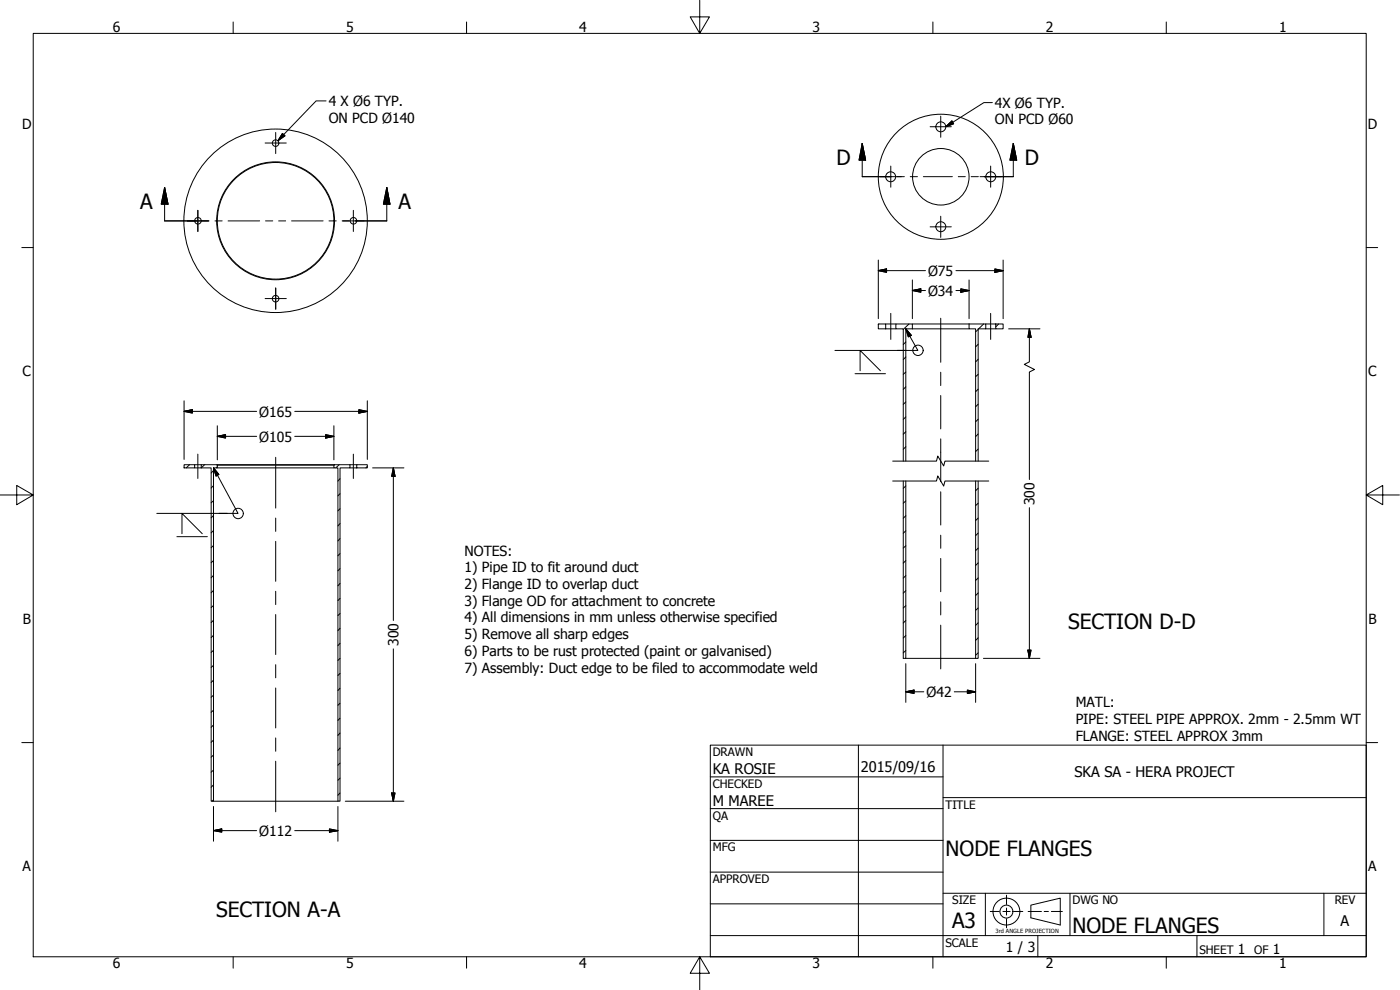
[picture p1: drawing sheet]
<svg xmlns="http://www.w3.org/2000/svg" width="420mm" height="297mm" viewBox="0 0 420 297" stroke-linecap="round" stroke-linejoin="round" font-family="sans-serif">
<!-- layer: Visible (ANSI) -->
<g fill="none" stroke="#000" stroke-width=".3">
<path d="M263.6 97.2h2.2v1.5h-2.2zM265.8 98.7h3.1M265.8 97.2h3.1M273.8 98.7v-1.5h-4.9v1.5h2.2v39.7M273.8 97.2h17M290.8 97.2v1.5h2v39.7M290.8 97.2h5v1.5h-2.2v39.7M290.8 98.7h-19v39.7M295.8 98.7h3M295.8 97.2h3M298.8 97.2h2.3v1.5h-2.3zM55.2 139.4h3.2v1h-3.2z"/>
<path d="M58.4 139.4h2M60.4 139.4l4.8 .2v.8h-1.1v100h-.7v-100h-3zM65.1 139.4h35.3M65.2 139.6h35M100.2 139.6l4.8-.2v1h-3v100h-.6v-100h-1.2zM105 139.4h2.1M107.1 139.4h3.1v1h-3.1zM58.4 140.4h2M65.2 140.4h35M105 140.4h2.1M271.1 144.3v53.2h.7v-53.2M292.8 144.3v53.2"/>
<path d="M293.6 144.3v53.2h-.8M271.8 197.5h21M64.1 240.4h37.3"/>
<circle cx="282.4" cy="38.1" r="1.49"/>
<circle cx="82.7" cy="42.9" r=".98"/>
<circle cx="267.3" cy="53" r="1.49"/>
<circle cx="282.4" cy="53" r="18.8"/>
<circle cx="282.4" cy="53" r="8.5"/>
<circle cx="297.3" cy="53" r="1.49"/>
<circle cx="59.4" cy="66.2" r=".98"/>
<circle cx="82.7" cy="66.2" r="17.5"/>
<circle cx="82.7" cy="66.2" r="17.7"/>
<circle cx="82.7" cy="66.2" r="27.5"/>
<circle cx="106.1" cy="66.2" r=".98"/>
<circle cx="282.4" cy="68" r="1.49"/>
<circle cx="82.7" cy="89.6" r=".98"/>
</g>
<!-- layer: Break Line (ANSI) -->
<path d="M267.9 138.4h13.2l.3-1.6 1.8 3 .4-1.4h13.1M267.9 144.3h13.2l.3-1.5 1.8 3 .4-1.5h13.1" fill="none" stroke="#000" stroke-width=".3"/>
<!-- layer: Section Line (ANSI) -->
<g fill="none" stroke="#000" stroke-width=".3">
<path d="M49.4 56.2l1 5.1h-2zM49.4 56.2v10.1h9.5M116.1 56.2l.9 5.1h-1.9zM116.1 56.2v10.1h-9.5M258.8 43l1 5.1h-2zM258.8 43v10h8.7M269.2 53h2.2M273.2 53h2.1M277.1 53h8.7M287.6 53h2.1M291.5 53h2.1M304.1 43l1 5.1h-2z"/>
<path d="M304.1 43v10h-8.7M60.6 66.3h2.1M64.5 66.3h2.2M68.5 66.3h9.4M79.7 66.3h2.2M83.6 66.3h2.1M87.5 66.3h9.5M98.7 66.3h2.2M102.7 66.3h2.1"/>
</g>
<path d="M258.8 43l1 5.1zM258.8 43l1 5.1h-2zM304.1 43l1 5.1zM304.1 43l1 5.1h-2zM49.4 56.2l1 5.1zM49.4 56.2l1 5.1h-2zM116.1 56.2l.9 5.1zM116.1 56.2l.9 5.1h-1.9z" fill="#000" stroke="#000" stroke-width=".3"/>
<!-- layer: Border (ANSI) -->
<g fill="none" stroke="#000" stroke-width=".3">
<path d="M10 10h400v277.1h-400zM70 6.6v3.4M140 6.6v3.4M210 0v10l-2.9-4.9h5.8l-2.9 4.9M280 6.6v3.4M350 6.6v3.4M6.5 74.3h3.5M410 74.3h3.4M0 148.5h10l-5-2.8v5.7l5-2.9M410 148.5l5 2.9v-5.7l-5 2.8h10M6.5 222.8h3.5M410 222.8h3.4"/>
<path d="M70 287.1v3.4M140 287.1v3.4M210 287.1l2.9 4.9h-5.8l2.9-4.9v9.9M280 287.1v3.4M350 287.1v3.4"/>
</g>
<!-- layer: Title (ANSI) -->
<g fill="none" stroke="#000" stroke-width=".3">
<path d="M213.2 223.6h196.8v63.5h-196.8zM213.2 233.1h69.8M257.6 223.6v63.5M283 239.3h127M283 223.6v63.5M213.2 242.6h69.8M213.2 252.1h69.8M213.2 261.7h69.8M213.2 271.2h69.8M283 268h127M295.7 268v12.7M321.1 268v12.7"/>
<path d="M397.3 268v12.7M213.2 280.7h196.8M311.5 280.7v6.4M359.2 280.7v6.4"/>
</g>
<!-- layer: Hatch (ANSI) -->
<g fill="none" stroke="#000" stroke-width=".3">
<path d="M263.8 97.2l-.2 .2M272.8 97.2l-1.7 1.7M293.6 98.9l-.8 .7M295.2 97.2l-1.5 1.5M299.7 97.2l-.9 .9M271.8 102.6l-.7 .8M271.8 107.1l-.7 .8M271.8 111.6l-.7 .7M271.8 116.1l-.7 .7M293.6 103.3l-.8 .8M293.6 107.8l-.8 .8M293.6 116.8l-.8 .7"/>
<path d="M293.6 112.3l-.8 .7M56.9 139.4l-1 1M61.4 139.4l-1 1M101.8 139.4l-1 1M110.2 139.9l-.4 .5M271.8 125.1l-.7 .7M271.8 120.6l-.7 .7M271.8 129.5l-.7 .8M271.8 134l-.7 .8M293.6 134.7l-.8 .8M293.6 130.2l-.8 .8M293.6 125.8l-.8 .7"/>
<path d="M293.6 121.3l-.8 .7M64.1 159.2l-.7 .7M64.1 154.7l-.7 .7M64.1 150.2l-.7 .7M64.1 145.7l-.7 .7M64.1 141.2l-.7 .7M65.2 140.1l-.3 .3M102 152.6l-.6 .7M102 148.1l-.6 .7M102 157.1l-.6 .7M102 143.6l-.6 .7M271.8 145.8l-.7 .7"/>
<path d="M271.8 150.3l-.7 .7M271.8 159.2l-.7 .8M271.8 154.7l-.7 .8M293.6 159.9l-.8 .8M293.6 155.4l-.8 .8M293.6 151l-.8 .7M293.6 146.5l-.8 .7M64.1 177.2l-.7 .6M64.1 172.6l-.7 .7M64.1 168.2l-.7 .6M64.1 163.7l-.7 .6M102 179.6l-.6 .6"/>
<path d="M102 166.1l-.6 .6M102 175.1l-.6 .7M102 170.6l-.6 .6M102 161.6l-.6 .7M271.8 177.2l-.7 .8M271.8 168.2l-.7 .8M271.8 172.7l-.7 .8M271.8 163.8l-.7 .7M293.6 177.9l-.8 .8M293.6 173.4l-.8 .8M293.6 168.9l-.8 .8M293.6 164.5l-.8 .7"/>
<path d="M64.1 199.6l-.7 .7M64.1 195.1l-.7 .7M64.1 190.6l-.7 .7M64.1 186.1l-.7 .7M64.1 181.7l-.7 .6M102 197.5l-.6 .7M102 184.1l-.6 .6M102 193l-.6 .7M102 188.5l-.6 .7M271.8 190.7l-.7 .7M271.8 186.2l-.7 .7M271.8 195.2l-.7 .7"/>
<path d="M271.8 181.7l-.7 .7M293.6 195.9l-.8 .7M293.6 191.4l-.8 .7M293.6 186.9l-.8 .7M293.6 182.4l-.8 .7M64.1 217.5l-.7 .7M64.1 213.1l-.7 .6M64.1 208.6l-.7 .6M64.1 204.1l-.7 .7M102 219.9l-.6 .7M102 215.5l-.6 .6M102 211l-.6 .6"/>
<path d="M102 206.5l-.6 .7M102 202l-.6 .7M64.1 235.5l-.7 .7M64.1 231.1l-.7 .6M64.1 226.6l-.7 .6M64.1 222l-.7 .7M102 237.9l-.6 .7M102 233.5l-.6 .6M102 229l-.6 .6M102 224.5l-.6 .7M64.1 240l-.5 .4"/>
</g>
<!-- layer: Sketch Geometry (ANSI) -->
<g fill="none" stroke="#000" stroke-width=".3">
<path d="M297.2 273.5h2.7M301 273.5h2.1M302.1 268.6v2.8M302.1 272.5v2.1M302.1 275.6v2.8M304.2 273.5h2.8M308.5 273.5h4M309.4 271.6l8.8-2.1v8l-8.8-2.1zM313.4 273.5h1.2M315.5 273.5h3.3"/>
<circle cx="302" cy="273.5" r="4"/>
<circle cx="302" cy="273.5" r="1.94"/>
</g>
<!-- layer: Centerline (ANSI) -->
<g fill="none" stroke="#000" stroke-width=".3">
<path d="M267.3 94v7.8M282.3 95.5v13.2M297.3 94v7.8M282.3 111.7v4M282.3 118.7v10M59.4 136.3v7.3M82.7 137.2v15.2M106 136.3v7.3M282.3 131.7v12.8M82.7 155.4v4M282.3 147.6v9.9M82.7 162.4v12"/>
<path d="M82.7 177.4v4M282.3 160.6v3.9M282.3 167.6v9.9M82.7 184.4v12M82.7 199.4v4M282.3 180.6v3.9M282.3 187.6v13.1M82.7 206.4v12M82.7 221.4v4M82.7 228.4v15.2"/>
</g>
<!-- layer: Center Mark (ANSI) -->
<g fill="none" stroke="#000" stroke-width=".3">
<path d="M82.7 39.7v6.4M279.1 38h6.4M282.3 34.8v6.4M79.6 42.9h6.3M264.2 53h6.3M267.3 49.8v6.4M294.1 53h6.4M297.3 49.8v6.4M56.2 66.3h6.3M59.4 63.1v6.4M102.9 66.3h6.3M106 63.1v6.4"/>
<path d="M279.1 68.1h6.4M282.3 64.9v6.3M79.6 89.6h6.3M82.7 86.4v6.4"/>
</g>
<!-- layer: Dimension (ANSI) -->
<g fill="none" stroke="#000" stroke-width=".3">
<path d="M97.9 30.3h-3l-11.5 11.9M84.8 40.1l.7 .7-2.1 1.4zM263.6 78v17.6M301.1 78v17.6M263.6 81.2l2.5-.5v1zM263.6 81.2h14.1M273.8 87.2l2.6-.5v1zM273.8 87.2h3.9M273.8 84v11.6M286.9 87.2h3.9M286.9 81.2h14.2M288.4 86.7l2.4 .5-2.4 .5z"/>
<path d="M290.8 84v11.6M298.6 80.7l2.5 .5-2.5 .5zM302.7 98.7h9.4M308.9 98.7l.5 2.5h-.9zM308.9 98.7v9.9l-1.5 .7 3.1 1.6-1.6 .7v32.3M55.2 123.4l2.5-.5v1zM55.2 123.4h21.8M55.2 120.3v17.5M65.2 130.9l2.5-.5v1zM65.2 130.9h11.8M65.2 127.7v10.3M88.5 130.9h11.7"/>
<path d="M88.5 123.4h21.7M97.7 130.4l2.5 .5-2.5 .5zM100.2 127.7v10.3M107.7 122.9l2.5 .5-2.5 .5zM110.2 120.3v17.5M111.8 140.4h9.4M118 140.4l.6 2.5h-1.1zM118 140.4v45.8M308.9 152.3v45.2M118 194.7v45.7M271.8 199.1v11.6M292.8 199.1v11.6"/>
<path d="M295.1 197.5h17M308.5 195.1h.9l-.5 2.4zM271.8 207.6l2.5-.5v1zM271.8 207.6h5.4M286.4 207.6h6.4M290.3 207.1l2.5 .5-2.5 .5zM117.5 237.9h1.1l-.6 2.5zM64.1 249.2l2.4-.5v1zM64.1 249.2h12.9M64.1 242v10.4M88.5 249.2h12.9M98.9 248.7l2.5 .5-2.5 .5z"/>
<path d="M101.4 242v10.4M103.6 240.4h17.6"/>
</g>
<g fill="#000" stroke="#000" stroke-width=".3">
<path d="M84.8 40.1l-1.4 2.1zM84.8 40.1l.7 .7-2.1 1.4zM263.6 81.2l2.5-.5zM263.6 81.2l2.5-.5v1zM273.8 87.2l2.6-.5zM273.8 87.2l2.6-.5v1zM288.4 87.7l2.4-.5zM288.4 86.7l2.4 .5-2.4 .5zM298.6 81.7l2.5-.5zM298.6 80.7l2.5 .5-2.5 .5zM308.9 98.7l.5 2.5zM308.9 98.7l.5 2.5h-.9z"/>
<path d="M55.2 123.4l2.5-.5zM55.2 123.4l2.5-.5v1zM65.2 130.9l2.5-.5zM65.2 130.9l2.5-.5v1zM97.7 131.4l2.5-.5zM97.7 130.4l2.5 .5-2.5 .5zM107.7 123.9l2.5-.5zM107.7 122.9l2.5 .5-2.5 .5zM118 140.4l.6 2.5zM118 140.4l.6 2.5h-1.1zM308.5 195.1l.4 2.4zM308.5 195.1h.9l-.5 2.4z"/>
<path d="M271.8 207.6l2.5-.5zM271.8 207.6l2.5-.5v1zM290.3 208.1l2.5-.5zM290.3 207.1l2.5 .5-2.5 .5zM117.5 237.9l.5 2.5zM117.5 237.9h1.1l-.6 2.5zM64.1 249.2l2.4-.5zM64.1 249.2l2.4-.5v1zM98.9 249.7l2.5-.5zM98.9 248.7l2.5 .5-2.5 .5z"/>
</g>
<!-- layer: Symbol (ANSI) -->
<g fill="none" stroke="#000" stroke-width=".3">
<path d="M283.9 38l1.8-1.7 .5 .8-2.1 .9M297.8 30.8h-2.5l-11.3 7.2M271.8 98.7l1.7 1.9-.9 .5zM271.8 98.7l3.7 6.4h-6.3M250.6 105.1h21.1M256.6 112.1h9.1M258.1 111.2v-6.1l6.1 6.1M47.1 154h21.1M64.1 140.4l1.6 2-.9 .5zM64.1 140.4l7.3 13.6h-5.7M53.1 161h9.1M54.6 160.1v-6.1l6.1 6.1"/>
<circle cx="275.5" cy="105.1" r="1.56"/>
<circle cx="71.5" cy="154.1" r="1.56"/>
</g>
<path d="M283.8 38l1.9-1.7zM283.8 38l1.9-1.7 .5 .8zM271.8 98.7l1.7 1.9zM271.8 98.7l1.7 1.9-.9 .5zM64.1 140.4l1.6 2zM64.1 140.4l1.6 2-.9 .5z" fill="#000" stroke="#000" stroke-width=".3"/>
<g font-size="6.3">
<text x="251" y="49.5">D</text>
<text x="307.6" y="49.5">D</text>
<text x="42" y="62.8">A</text>
<text x="119.6" y="62.8">A</text>
<text x="320.5" y="188.7">SECTION D-D</text>
<text x="283.8" y="257">NODE FLANGES</text>
<text x="64.8" y="275.1">SECTION A-A</text>
<text x="285.8" y="278.6">A3</text>
<text x="321.9" y="279.8">NODE FLANGES</text>
</g>
<g font-size="4.4">
<text x="213.9" y="232.2">KA ROSIE</text>
<text x="258.4" y="231.6">2015/09/16</text>
<text x="322.5" y="233">SKA SA - HERA PROJECT</text>
<text x="213.9" y="241.9">M MAREE</text>
<text x="402.3" y="277.9">A</text>
</g>
<g font-size="4.2">
<text x="33.8" y="9.6">6</text>
<text x="103.9" y="9.6">5</text>
<text x="173.9" y="9.6">4</text>
<text x="243.8" y="9.6">3</text>
<text x="313.9" y="9.6">2</text>
<text x="383.9" y="9.6">1</text>
<text x="98.7" y="31.8">4 X Ø6 TYP.</text>
<text x="298.6" y="32.3">4X Ø6 TYP.</text>
<text x="6.7" y="38.7">D</text>
<text x="98.7" y="36.8">ON PCD Ø140</text>
<text x="298.6" y="37.3">ON PCD Ø60</text>
<text x="410.5" y="38.7">D</text>
<text x="278.6" y="82.9">Ø75</text>
<text x="278.6" y="88.8">Ø34</text>
<text x="6.8" y="113">C</text>
<text x="410.7" y="113">C</text>
<text x="77.8" y="125.1">Ø165</text>
<text x="77.8" y="132.6">Ø105</text>
<text x="310.5" y="151.6" transform="rotate(-90 310.5 151.6)">300</text>
<text x="139.4" y="166.7">NOTES:</text>
<text x="139.4" y="171.7">1) Pipe ID to fit around duct</text>
<text x="139.4" y="176.7">2) Flange ID to overlap duct</text>
<text x="139.4" y="181.7">3) Flange OD for attachment to concrete</text>
<text x="6.9" y="187.2">B</text>
<text x="139.4" y="186.7">4) All dimensions in mm unless otherwise specified</text>
<text x="139.4" y="191.8">5) Remove all sharp edges</text>
<text x="410.7" y="187.2">B</text>
<text x="119.6" y="193.9" transform="rotate(-90 119.6 193.9)">300</text>
<text x="139.4" y="196.8">6) Parts to be rust protected (paint or galvanised)</text>
<text x="139.4" y="201.8">7) Assembly: Duct edge to be filed to accommodate weld</text>
<text x="278.1" y="209.2">Ø42</text>
<text x="322.8" y="212.3">MATL:</text>
<text x="322.8" y="217.3">PIPE: STEEL PIPE APPROX. 2mm - 2.5mm WT</text>
<text x="322.8" y="222.4">FLANGE: STEEL APPROX 3mm</text>
<text x="77.8" y="250.9">Ø112</text>
<text x="6.8" y="261.4">A</text>
<text x="410.7" y="261.4">A</text>
<text x="301.9" y="285.6">1 / 3</text>
<text x="371.5" y="286.2">1</text>
<text x="382" y="286.2">1</text>
<text x="33.8" y="290.5">6</text>
<text x="103.9" y="290.5">5</text>
<text x="173.9" y="290.5">4</text>
<text x="243.8" y="290.5">3</text>
<text x="313.9" y="290.5">2</text>
<text x="383.9" y="290.5">1</text>
</g>
<g font-size="3.5">
<text x="213.9" y="226.9">DRAWN</text>
<text x="213.9" y="236.4">CHECKED</text>
<text x="213.9" y="245.9">QA</text>
<text x="283.8" y="242.6">TITLE</text>
<text x="213.9" y="255.4">MFG</text>
<text x="213.9" y="265">APPROVED</text>
<text x="285.8" y="271.3">SIZE</text>
<text x="321.9" y="271.3">DWG NO</text>
<text x="400.6" y="271.3">REV</text>
<text x="283.8" y="284">SCALE</text>
<text x="360" y="286.2">SHEET</text>
<text x="376.4" y="286.2">OF</text>
</g>
<text font-size="1.7" x="298.8" y="279.9">3rd ANGLE PROJECTION</text>
</svg>
